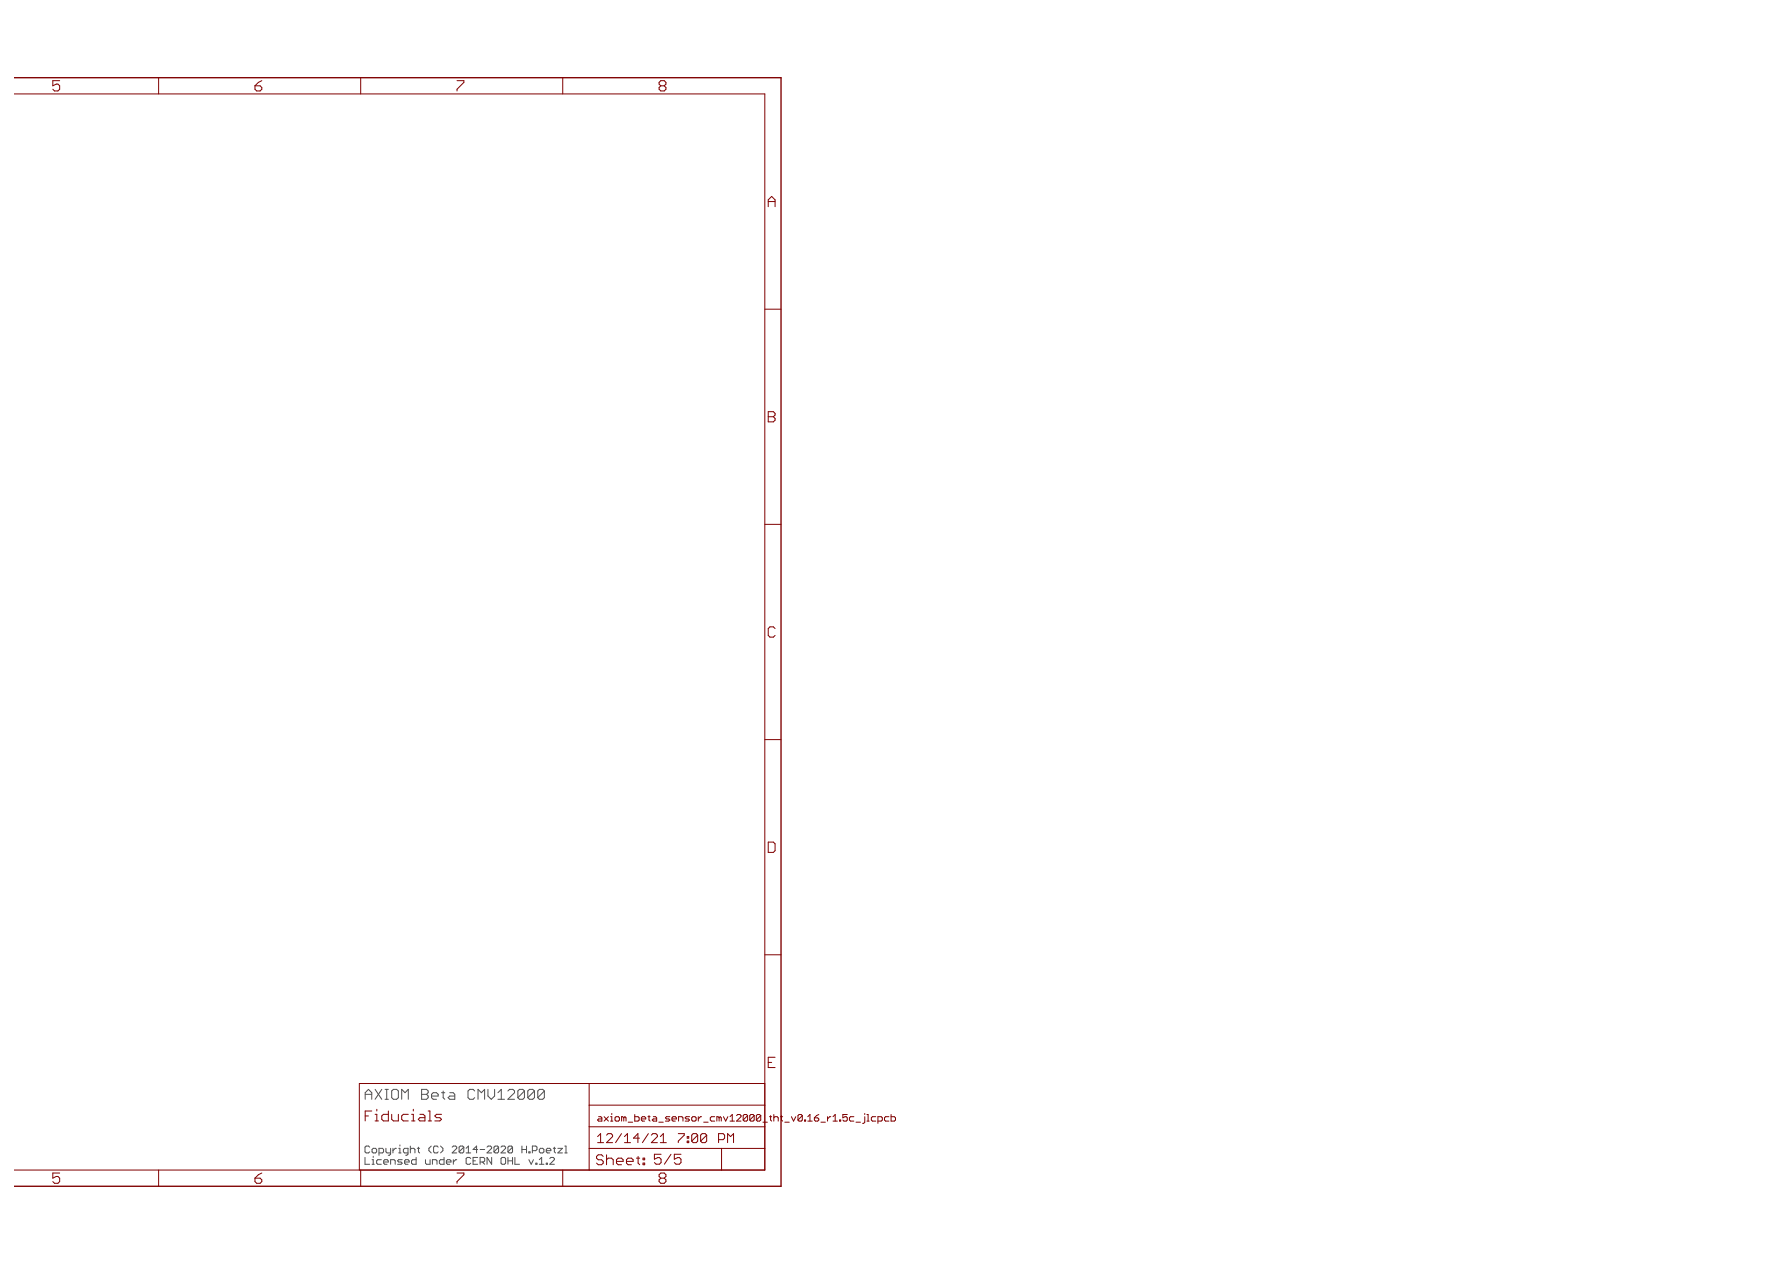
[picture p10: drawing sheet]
<svg xmlns="http://www.w3.org/2000/svg" width="420mm" height="297mm" viewBox="0 0 420 297" stroke-linecap="round" stroke-linejoin="round" font-family="sans-serif">
<path d="M127.5 255.8l.3 .4M127.8 256.2v1.5l-.3 .4M127.8 256.2l-1.5 1.5M130.2 272v.3l-1.1 1.1h1.1" fill="none" stroke="#505050" stroke-width=".23"/>
<g fill="none" stroke="#800000" stroke-width=".23">
<path d="M37.3 18.2v3.9M84.7 18.2v3.9M132.2 18.2v3.9M3.4 22.1h176.2v252.6h-176.2M179.6 72.6h3.8M179.6 123.1h3.8M179.6 173.7h3.8M179.6 224.2h3.8M138.4 254.4v20.3M138.4 259.5h41.2M179.6 254.4h-95.2v20.3M37.3 274.7v3.9"/>
<path d="M84.7 274.7v3.9M132.2 274.7v3.9M138.4 269.7h41.2M138.4 264.6h41.2M169.5 269.7v5M171.6 266.9l.7-.7v2.1M210 262.2l.3 .3v.5l-.3 .2"/>
</g>
<path d="M3.4 18.2h180v260.4h-180" fill="none" stroke="#800000" stroke-width=".32"/>
<g font-size="3.7" fill="#800000">
<text x="12.2" y="21.4">5</text>
<text x="59.7" y="21.4">6</text>
<text x="107.2" y="21.4">7</text>
<text x="154.6" y="21.4">8</text>
<text x="180.3" y="48.6">A</text>
<text x="180.3" y="99.2">B</text>
<text x="180.3" y="149.7">C</text>
<text x="180.3" y="200.2">D</text>
<text x="180.3" y="250.8">E</text>
<text x="12.2" y="277.9">5</text>
<text x="59.7" y="277.9">6</text>
<text x="107.2" y="277.9">7</text>
<text x="154.6" y="277.9">8</text>
</g>
<text font-size="3.6" fill="#505050" x="85.5" y="258.2">AXIOM Beta CMV12000</text>
<g font-size="3.6" fill="#800000">
<text x="85.5" y="263.3">Fiducials</text>
<text x="139.8" y="273.6">Sheet: 5/5</text>
</g>
<g font-size="3.2" fill="#800000">
<text x="140.1" y="268.4">12/14/21</text>
<text x="157.6" y="268.4">7:00 PM</text>
</g>
<g font-size="2.5" fill="#505050">
<text x="85.5" y="270.8">Copyright (C) 2014-2020 H.Poetzl</text>
<text x="85.5" y="273.5">Licensed under CERN OHL v.1.2</text>
</g>
<g font-size="2.3" fill="#800000">
<text x="140.1" y="263.3">axiom_beta_sensor_cmv12000_t</text>
<text x="179.8" y="263.3">ht_</text>
<text x="184.1" y="263.3">v0.16_r1.5c_jlcpcb</text>
</g>
</svg>
